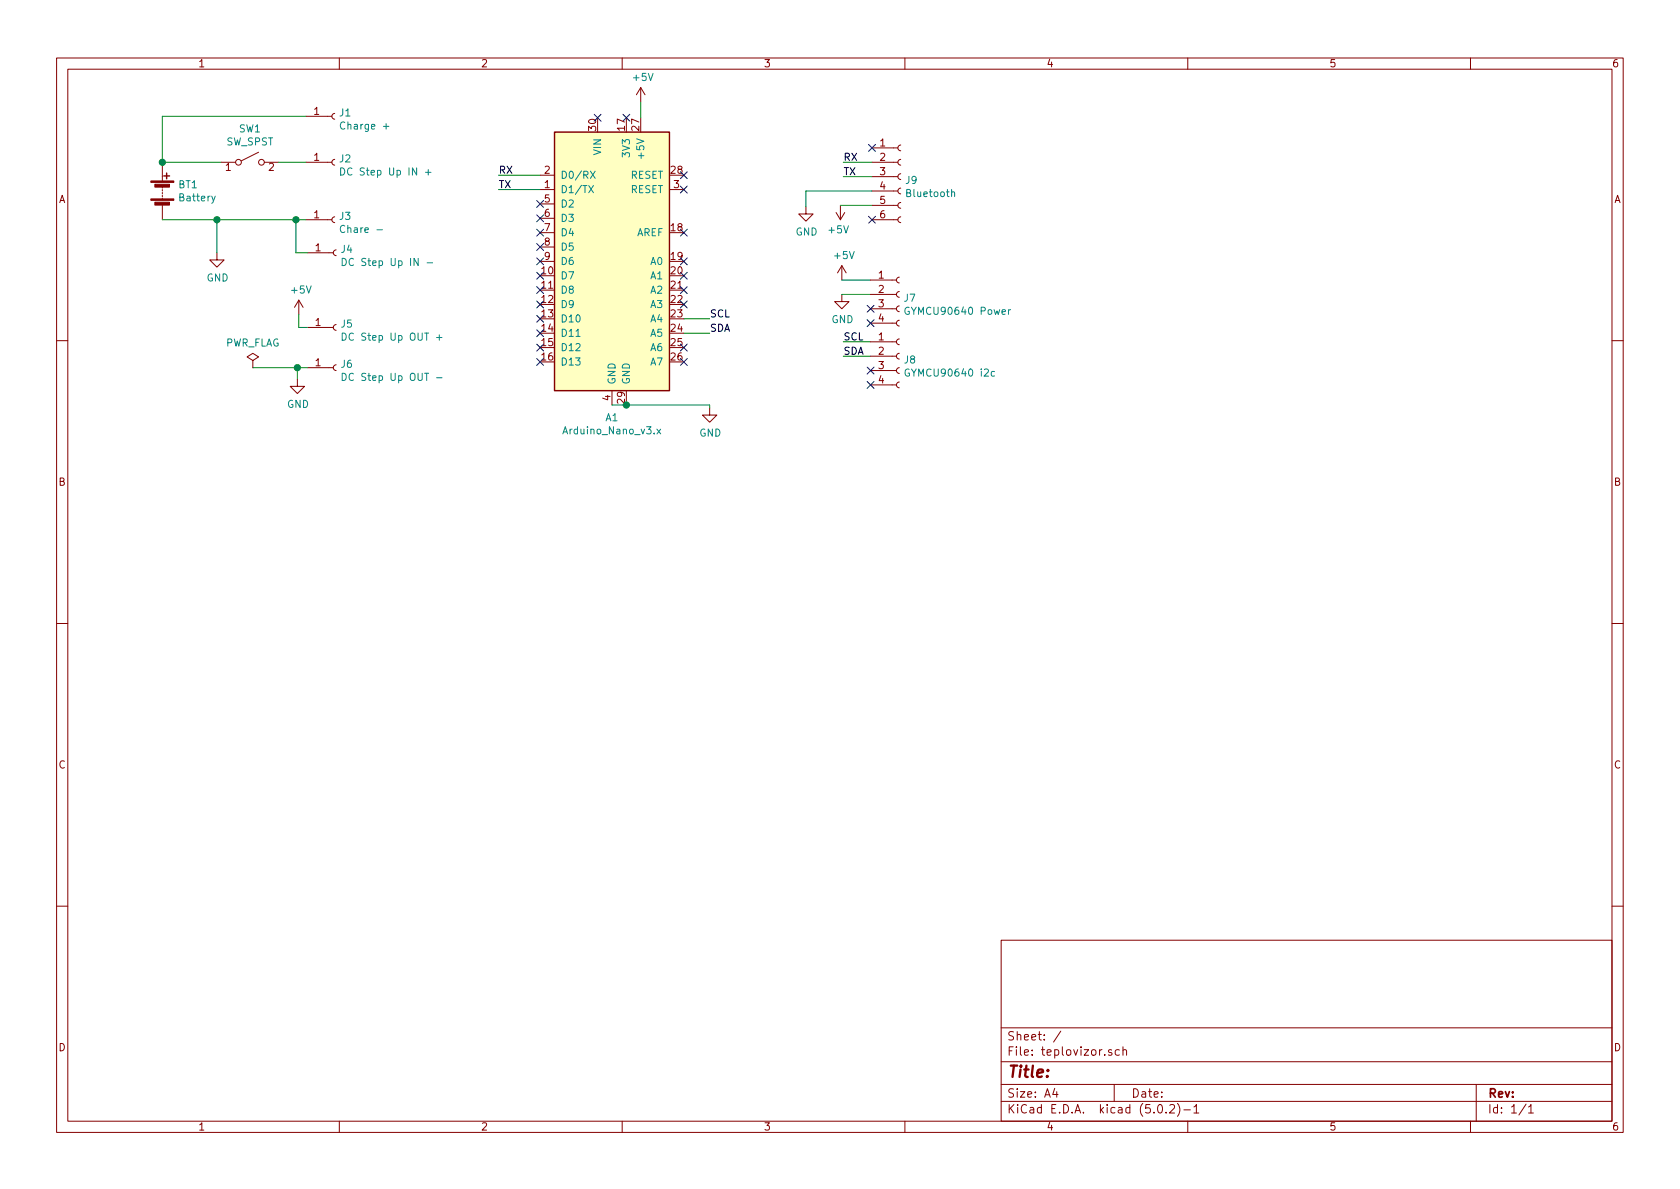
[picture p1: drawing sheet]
EESchema Schematic File Version 4
LIBS:teplovizor-cache
EELAYER 26 0
EELAYER END
$Descr A4 11693 8268
encoding utf-8
Sheet 1 1
Title ""
Date ""
Rev ""
Comp ""
Comment1 ""
Comment2 ""
Comment3 ""
Comment4 ""
$EndDescr
$Comp
L MCU_Module:Arduino_Nano_v3.x A1
U 1 1
P 4260 1810
F 0 "A1" H 4260 724 50  0000 C CNN
F 1 "Arduino_Nano_v3.x" H 4260 633 50  0000 C CNN
F 2 "Module:Arduino_Nano" H 4410 860 50  0001 L CNN
F 3 "http://www.mouser.com/pdfdocs/Gravitech_Arduino_Nano3_0.pdf" H 4260 810 50  0001 C CNN
	1    4260 1810
	1    0    0    -1  
$EndComp
$Comp
L Device:Battery BT1
U 1 1
P 1130 1320
F 0 "BT1" H 1238 1366 50  0000 L CNN
F 1 "Battery" H 1238 1275 50  0000 L CNN
F 2 "" V 1130 1380 50  0001 C CNN
F 3 "~" V 1130 1380 50  0001 C CNN
	1    1130 1320
	1    0    0    -1  
$EndComp
$Comp
L Connector:Conn_01x01_Female J1
U 1 1
P 2330 800
F 0 "J1" H 2357 826 50  0000 L CNN
F 1 "Charge +" H 2357 735 50  0000 L CNN
F 2 "" H 2330 800 50  0001 C CNN
F 3 "~" H 2330 800 50  0001 C CNN
	1    2330 800 
	1    0    0    -1  
$EndComp
$Comp
L Connector:Conn_01x01_Female J2
U 1 1
P 2330 1120
F 0 "J2" H 2357 1146 50  0000 L CNN
F 1 "DC Step Up IN +" H 2357 1055 50  0000 L CNN
F 2 "" H 2330 1120 50  0001 C CNN
F 3 "~" H 2330 1120 50  0001 C CNN
	1    2330 1120
	1    0    0    -1  
$EndComp
$Comp
L Connector:Conn_01x01_Female J3
U 1 1
P 2330 1520
F 0 "J3" H 2357 1546 50  0000 L CNN
F 1 "Chare -" H 2357 1455 50  0000 L CNN
F 2 "" H 2330 1520 50  0001 C CNN
F 3 "~" H 2330 1520 50  0001 C CNN
	1    2330 1520
	1    0    0    -1  
$EndComp
$Comp
L Connector:Conn_01x01_Female J4
U 1 1
P 2340 1750
F 0 "J4" H 2368 1776 50  0000 L CNN
F 1 "DC Step Up IN -" H 2368 1685 50  0000 L CNN
F 2 "" H 2340 1750 50  0001 C CNN
F 3 "~" H 2340 1750 50  0001 C CNN
	1    2340 1750
	1    0    0    -1  
$EndComp
$Comp
L Switch:SW_SPST SW1
U 1 1
P 1740 1120
F 0 "SW1" H 1740 1355 50  0000 C CNN
F 1 "SW_SPST" H 1740 1264 50  0000 C CNN
F 2 "" H 1740 1120 50  0001 C CNN
F 3 "" H 1740 1120 50  0001 C CNN
	1    1740 1120
	1    0    0    -1  
$EndComp
Wire Wire Line
	2130 1120 1940 1120
Wire Wire Line
	1130 1120 1540 1120
Wire Wire Line
	1130 1120 1130 800 
Wire Wire Line
	1130 800  2130 800 
Connection ~ 1130 1120
Wire Wire Line
	1130 1520 1510 1520
Wire Wire Line
	2140 1750 2060 1750
Wire Wire Line
	2060 1750 2060 1520
Connection ~ 2060 1520
Wire Wire Line
	2060 1520 2130 1520
$Comp
L Connector:Conn_01x06_Female J9
U 1 1
P 6270 1220
F 0 "J9" H 6298 1196 50  0000 L CNN
F 1 "Bluetooth" H 6298 1105 50  0000 L CNN
F 2 "" H 6270 1220 50  0001 C CNN
F 3 "~" H 6270 1220 50  0001 C CNN
	1    6270 1220
	1    0    0    -1  
$EndComp
$Comp
L Connector:Conn_01x01_Female J5
U 1 1
P 2340 2270
F 0 "J5" H 2368 2296 50  0000 L CNN
F 1 "DC Step Up OUT +" H 2368 2205 50  0000 L CNN
F 2 "" H 2340 2270 50  0001 C CNN
F 3 "~" H 2340 2270 50  0001 C CNN
	1    2340 2270
	1    0    0    -1  
$EndComp
$Comp
L Connector:Conn_01x01_Female J6
U 1 1
P 2340 2550
F 0 "J6" H 2368 2576 50  0000 L CNN
F 1 "DC Step Up OUT -" H 2368 2485 50  0000 L CNN
F 2 "" H 2340 2550 50  0001 C CNN
F 3 "~" H 2340 2550 50  0001 C CNN
	1    2340 2550
	1    0    0    -1  
$EndComp
$Comp
L power:GND #PWR01
U 1 1
P 1510 1750
F 0 "#PWR01" H 1510 1500 50  0001 C CNN
F 1 "GND" H 1515 1577 50  0000 C CNN
F 2 "" H 1510 1750 50  0001 C CNN
F 3 "" H 1510 1750 50  0001 C CNN
	1    1510 1750
	1    0    0    -1  
$EndComp
Wire Wire Line
	1510 1750 1510 1520
Connection ~ 1510 1520
Wire Wire Line
	1510 1520 2060 1520
$Comp
L power:GND #PWR02
U 1 1
P 2070 2630
F 0 "#PWR02" H 2070 2380 50  0001 C CNN
F 1 "GND" H 2075 2457 50  0000 C CNN
F 2 "" H 2070 2630 50  0001 C CNN
F 3 "" H 2070 2630 50  0001 C CNN
	1    2070 2630
	1    0    0    -1  
$EndComp
Wire Wire Line
	2140 2550 2070 2550
Wire Wire Line
	2070 2550 2070 2630
Wire Wire Line
	2140 2270 2080 2270
$Comp
L power:GND #PWR05
U 1 1
P 4940 2830
F 0 "#PWR05" H 4940 2580 50  0001 C CNN
F 1 "GND" H 4945 2657 50  0000 C CNN
F 2 "" H 4940 2830 50  0001 C CNN
F 3 "" H 4940 2830 50  0001 C CNN
	1    4940 2830
	1    0    0    -1  
$EndComp
Wire Wire Line
	4260 2810 4360 2810
Wire Wire Line
	4360 2810 4940 2810
Wire Wire Line
	4940 2810 4940 2830
Connection ~ 4360 2810
Wire Wire Line
	3760 1210 3470 1210
Wire Wire Line
	3760 1310 3470 1310
Text Label 3470 1210 0    50   ~ 0
RX
Text Label 3470 1310 0    50   ~ 0
TX
Wire Wire Line
	6060 2370 5870 2370
Wire Wire Line
	6060 2470 5870 2470
$Comp
L power:GND #PWR09
U 1 1
P 5860 2040
F 0 "#PWR09" H 5860 1790 50  0001 C CNN
F 1 "GND" H 5865 1867 50  0000 C CNN
F 2 "" H 5860 2040 50  0001 C CNN
F 3 "" H 5860 2040 50  0001 C CNN
	1    5860 2040
	1    0    0    -1  
$EndComp
NoConn ~ 6070 1520
NoConn ~ 6070 1020
Wire Wire Line
	6070 1120 5870 1120
Wire Wire Line
	6070 1220 5870 1220
$Comp
L power:GND #PWR06
U 1 1
P 5610 1430
F 0 "#PWR06" H 5610 1180 50  0001 C CNN
F 1 "GND" H 5615 1257 50  0000 C CNN
F 2 "" H 5610 1430 50  0001 C CNN
F 3 "" H 5610 1430 50  0001 C CNN
	1    5610 1430
	1    0    0    -1  
$EndComp
Wire Wire Line
	5610 1430 5610 1320
Text Label 5870 1220 0    50   ~ 0
TX
Text Label 5870 1120 0    50   ~ 0
RX
Text Label 5870 2370 0    50   ~ 0
SCL
Text Label 5870 2470 0    50   ~ 0
SDA
NoConn ~ 4160 810 
NoConn ~ 4360 810 
Wire Wire Line
	4760 2310 4940 2310
Wire Wire Line
	4760 2210 4940 2210
Text Label 4940 2210 0    50   ~ 0
SCL
Text Label 4940 2310 0    50   ~ 0
SDA
NoConn ~ 4760 1210
NoConn ~ 4760 1310
NoConn ~ 4760 1610
NoConn ~ 4760 1810
NoConn ~ 4760 1910
NoConn ~ 4760 2010
NoConn ~ 4760 2110
NoConn ~ 4760 2410
NoConn ~ 4760 2510
NoConn ~ 3760 1410
NoConn ~ 3760 1510
NoConn ~ 3760 1610
NoConn ~ 3760 1710
NoConn ~ 3760 1810
NoConn ~ 3760 1910
NoConn ~ 3760 2010
NoConn ~ 3760 2110
NoConn ~ 3760 2210
NoConn ~ 3760 2310
NoConn ~ 3760 2410
NoConn ~ 3760 2510
$Comp
L power:+5V #PWR03
U 1 1
P 2080 2180
F 0 "#PWR03" H 2080 2030 50  0001 C CNN
F 1 "+5V" H 2095 2353 50  0000 C CNN
F 2 "" H 2080 2180 50  0001 C CNN
F 3 "" H 2080 2180 50  0001 C CNN
	1    2080 2180
	1    0    0    -1  
$EndComp
Wire Wire Line
	2080 2180 2080 2270
$Comp
L power:+5V #PWR04
U 1 1
P 4460 700
F 0 "#PWR04" H 4460 550 50  0001 C CNN
F 1 "+5V" H 4475 873 50  0000 C CNN
F 2 "" H 4460 700 50  0001 C CNN
F 3 "" H 4460 700 50  0001 C CNN
	1    4460 700 
	1    0    0    -1  
$EndComp
Wire Wire Line
	4460 700  4460 810 
Wire Wire Line
	5610 1320 6070 1320
$Comp
L power:+5V #PWR07
U 1 1
P 5850 1420
F 0 "#PWR07" H 5850 1270 50  0001 C CNN
F 1 "+5V" H 5865 1593 50  0000 C CNN
F 2 "" H 5850 1420 50  0001 C CNN
F 3 "" H 5850 1420 50  0001 C CNN
	1    5850 1420
	-1   0    0    1   
$EndComp
Wire Wire Line
	6070 1420 5850 1420
$Comp
L power:+5V #PWR08
U 1 1
P 5860 1940
F 0 "#PWR08" H 5860 1790 50  0001 C CNN
F 1 "+5V" H 5875 2113 50  0000 C CNN
F 2 "" H 5860 1940 50  0001 C CNN
F 3 "" H 5860 1940 50  0001 C CNN
	1    5860 1940
	1    0    0    -1  
$EndComp
Wire Wire Line
	5860 1940 6060 1940
Wire Wire Line
	5860 2040 6060 2040
$Comp
L power:PWR_FLAG #FLG0101
U 1 1
P 1760 2550
F 0 "#FLG0101" H 1760 2625 50  0001 C CNN
F 1 "PWR_FLAG" H 1760 2724 50  0000 C CNN
F 2 "" H 1760 2550 50  0001 C CNN
F 3 "~" H 1760 2550 50  0001 C CNN
	1    1760 2550
	1    0    0    -1  
$EndComp
Wire Wire Line
	2070 2550 1760 2550
Connection ~ 2070 2550
$Comp
L Connector:Conn_01x04_Female J7
U 1 1
P 6260 2040
F 0 "J7" H 6287 2016 50  0000 L CNN
F 1 "GYMCU90640 Power" H 6287 1925 50  0000 L CNN
F 2 "" H 6260 2040 50  0001 C CNN
F 3 "~" H 6260 2040 50  0001 C CNN
	1    6260 2040
	1    0    0    -1  
$EndComp
$Comp
L Connector:Conn_01x04_Female J8
U 1 1
P 6260 2470
F 0 "J8" H 6288 2446 50  0000 L CNN
F 1 "GYMCU90640 i2c" H 6288 2355 50  0000 L CNN
F 2 "" H 6260 2470 50  0001 C CNN
F 3 "~" H 6260 2470 50  0001 C CNN
	1    6260 2470
	1    0    0    -1  
$EndComp
NoConn ~ 6060 2570
NoConn ~ 6060 2670
NoConn ~ 6060 2140
NoConn ~ 6060 2240
$EndSCHEMATC
